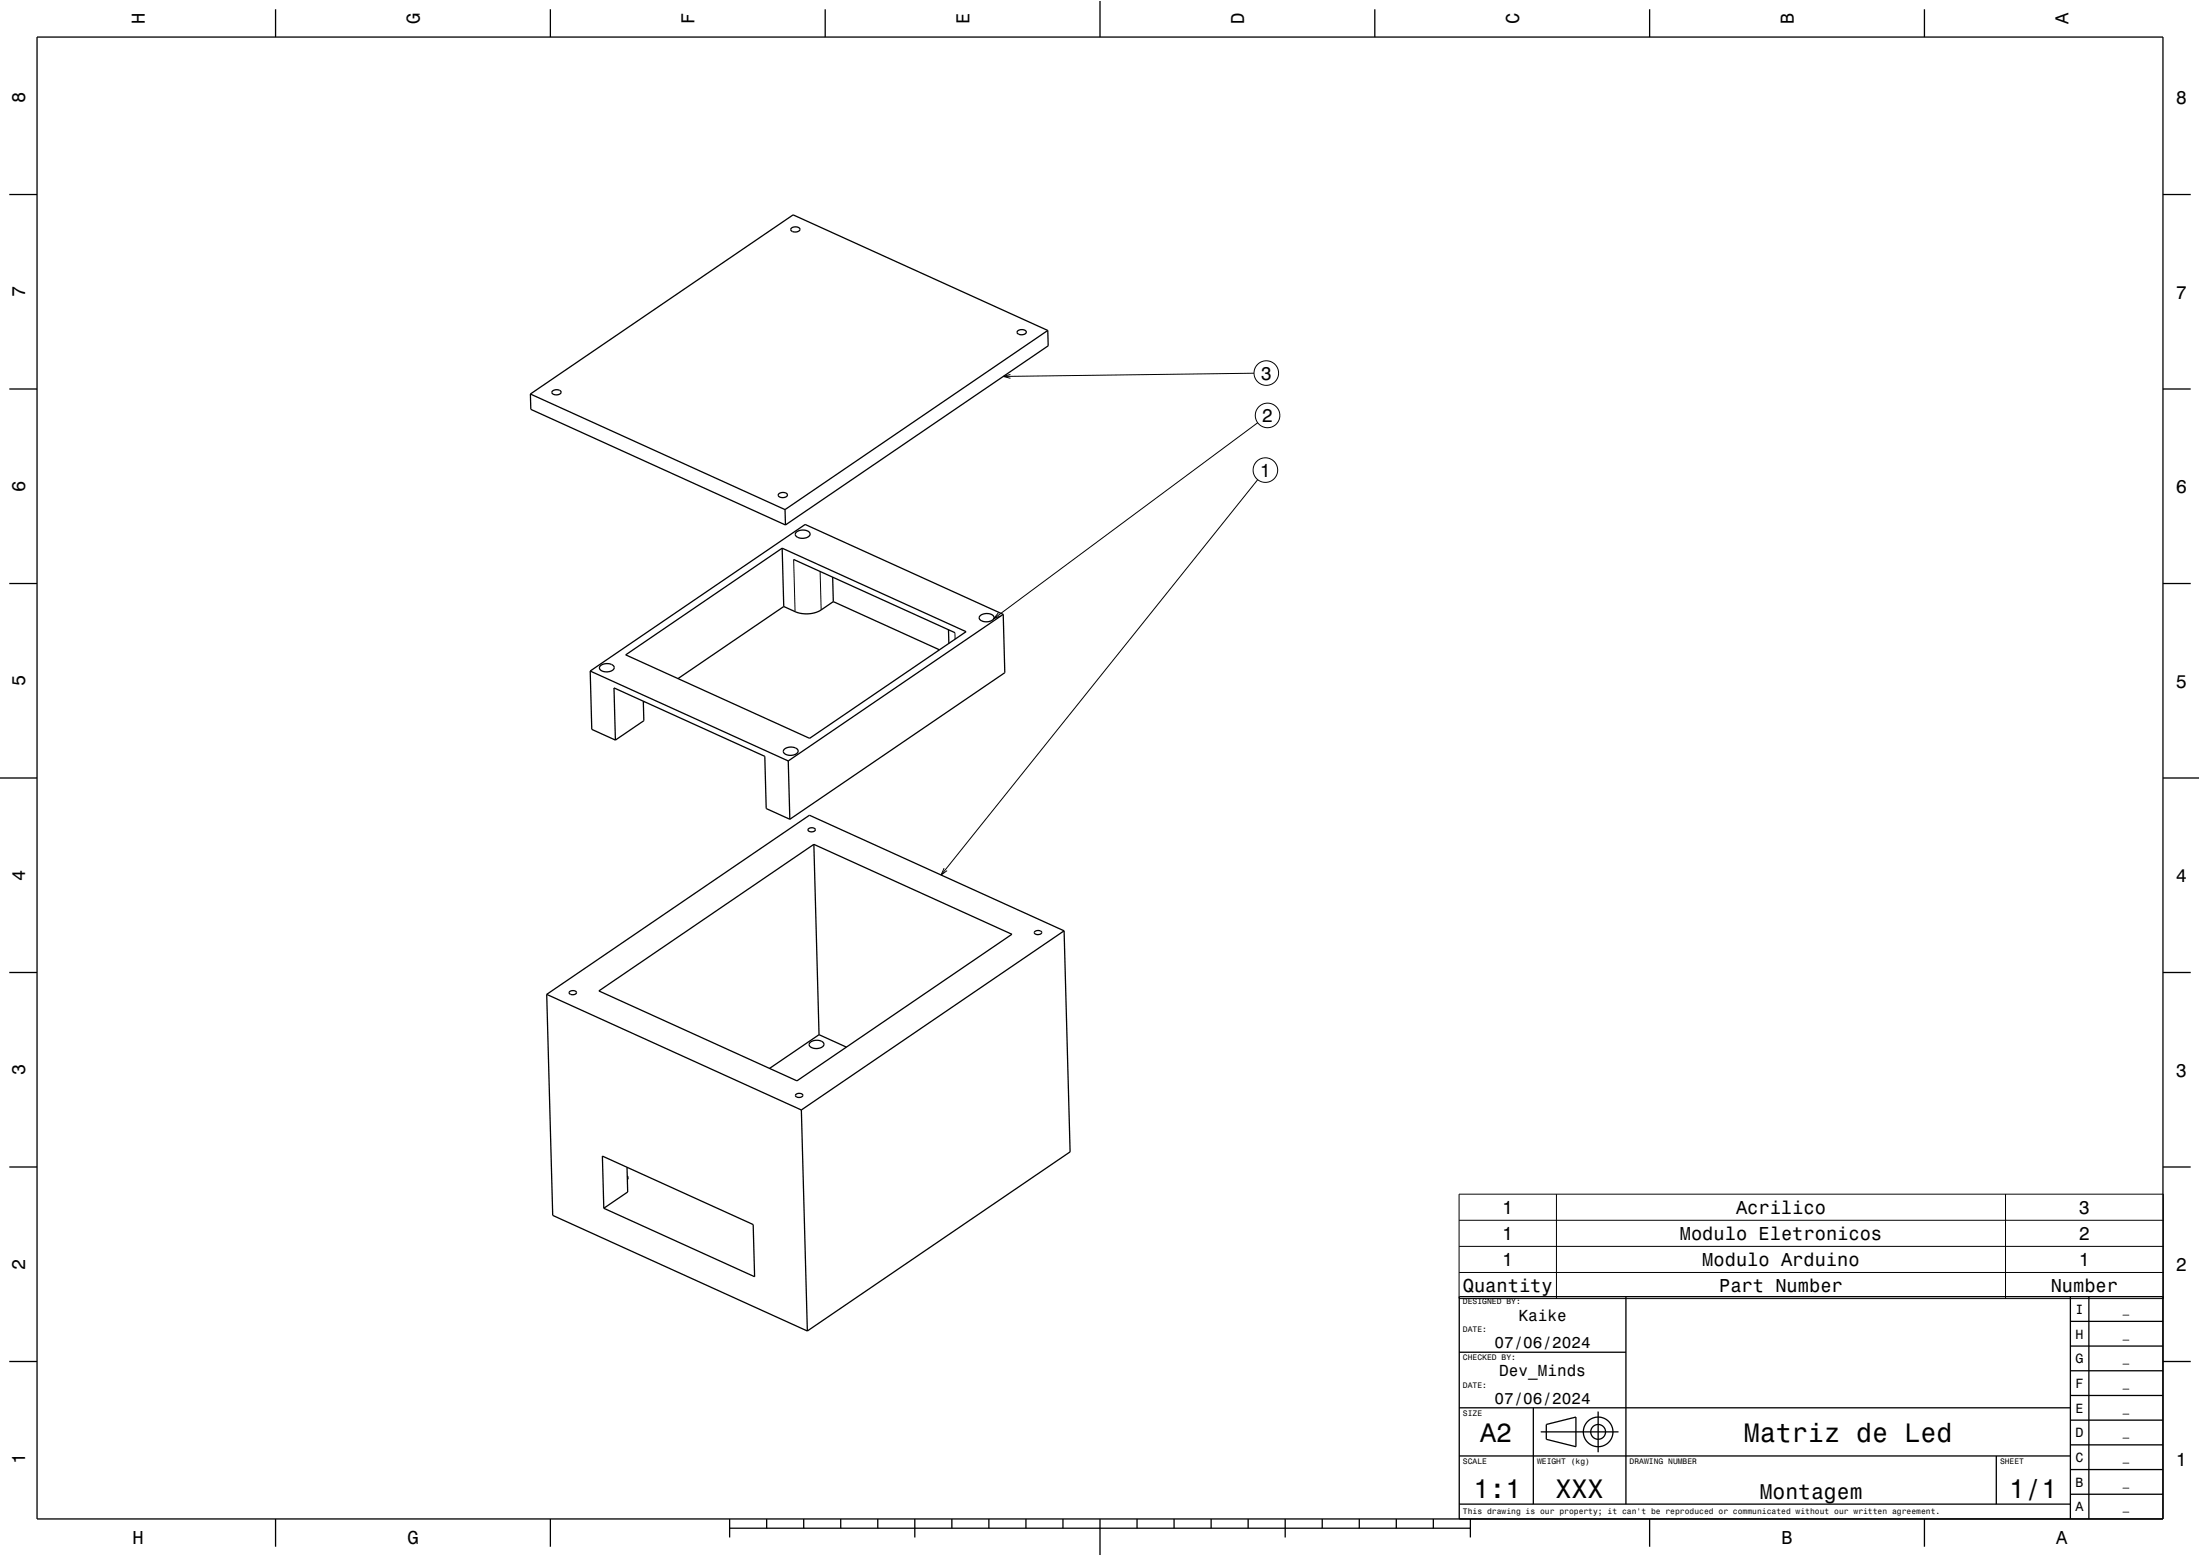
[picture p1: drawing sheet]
<svg xmlns="http://www.w3.org/2000/svg" width="594mm" height="420mm" viewBox="0 0 594 420" stroke-linecap="round" stroke-linejoin="round" font-family="sans-serif">
<g fill="none" stroke="#000" stroke-width=".35">
<path d="M10 10h574v400h-574zM74.4 2.5v7.5M148.6 2.5v7.5M222.8 2.5v7.5M297 0v10M371.2 2.5v7.5M445.4 2.5v7.5M519.6 2.5v7.5M2.5 52.5h7.5M584 52.5h7.5M213.7 61.6a1.47 1.47 0 0 1 2.3 .4 1.42 1.42 0 0 1-2.5-.1zM274.8 89.3a1.48 1.48 0 0 1 2.3 .4 1.42 1.42 0 0 1-2.5-.1z"/>
<path d="M282.9 89.2l.1 4.1-70.9 48.4M282.9 89.2l-68.8-31.2-70.9 48.4M282.9 89.2l-70.9 48.4M2.5 105h7.5M143.2 106.4l.1 4.1 68.8 31.2M143.2 106.4l68.8 31.2M149.1 105.6a1.46 1.46 0 0 1 2.4 .4 1.46 1.46 0 0 1-2.5-.1zM584 105h7.5M210.3 133.3a1.45 1.45 0 0 1 2.3 .4 1.46 1.46 0 0 1-2.5-.1zM212 137.6l.1 4.1M2.5 157.5h7.5M211.2 148l.4 15.7"/>
<path d="M214.3 151l43.5 19.8M215 143.7a2.63 2.63 0 0 1 3.7 .3 2.01 2.01 0 0 1-2.8 1.2l-1.1-.7-.1-.4zM224.8 155.8l.2 6.6M584 157.5h7.5M162.1 179.7a2.62 2.62 0 0 1 3.7 .3 2 2 0 0 1-2.8 1.3l-.2-.1a.89 .89 0 0 1-.8-.5 .89 .89 0 0 1 .1-1zM168.9 176.8l42.3-28.8 49.6 22.5-42.2 28.8zM211.6 163.7l-28.5 19.5M225 162.4l-3.3 2.2a8 8 0 0 1-7 .5l-3.1-1.4M225 162.4l28.7 13M256.1 170l.1 3.7M264.6 166.2a2.64 2.64 0 0 1 3.8 .3 2.02 2.02 0 0 1-2.9 1.2l-1.1-.6v-.5zM270.9 165.8l.4 15.8-58 39.5"/>
<path d="M270.9 165.8l-53.5-24.2-58 39.5M270.9 165.8l-58.1 39.6M159.4 181.1l53.4 24.3M159.4 181.1l.4 15.8 6.4 2.9M166.2 199.8l-.4-14.1 40.7 18.5 .4 14 6.4 2.9M173.7 189.3l.1 5.2-7.6 5.3M173.9 189.4l-.2 .2M0 210h10M211.8 202.2a2.63 2.63 0 0 1 3.7 .4 1.99 1.99 0 0 1-2.8 1.2l-.9-.4a.71 .71 0 0 1 0-1.2zM212.8 205.4l.5 15.7M584 210h10M218.3 223.7a1.12 1.12 0 0 1 1.8 .3 1.07 1.07 0 0 1-1 .6 1.07 1.07 0 0 1-.9-.8z"/>
<path d="M219.7 227.9l1.4 51.4M279.4 251.5a1.12 1.12 0 0 1 1.9 .3 1.07 1.07 0 0 1-1.1 .5 1.07 1.07 0 0 1-.9-.7zM287.3 251.3l-68.7-31.2-71 48.3M287.3 251.3l1.6 59.6-70.9 48.4M287.3 251.3l-70.9 48.3M2.5 262.5h7.5M147.6 268.4l1.6 59.7 68.8 31.2M147.6 268.4l68.8 31.2M153.7 267.7a1.09 1.09 0 0 1 1.9 .4 1.16 1.16 0 0 1-1.9-.2zM161.7 267.5l58-39.6 53.5 24.3-58 39.5zM221.1 279.3l-13.3 9.1M221.1 279.3l7.4 3.3"/>
<path d="M584 262.5h7.5M215 295.4a1.02 1.02 0 0 1 1.7 .4 1.16 1.16 0 0 1-1.9-.2zM216.4 299.6l1.6 59.7M218.7 281.4a2.62 2.62 0 0 1 3.7 .3 1.99 1.99 0 0 1-2.8 1.2h-.2a.89 .89 0 0 1-.8-.5 .89 .89 0 0 1 .1-1zM2.5 315h7.5M162.6 312.1l40.8 18.4 .3 14.1-40.7-18.5zM169.3 315.1l.2 6.6-6.5 4.4M169.4 317.4a.7 .7 0 0 1 0 1M584 315h7.5M439 350v56M559 356.7h25M559 350v60"/>
<path d="M564 350v60M584 350h-190v60M2.5 367.5h7.5M394 365h45M559 376.7h25M559 370h25M559 363.3h25M584 367.5h7.5M394 393h165M394 380h165M414 380v26M416 386.5h21"/>
<path d="M417.5 384.5l8-2v8l-8-2zM431.5 381v11M539 393v13M559 396.7h25M559 390h25M559 383.3h25M74.4 410v7.5M148.6 410v7.5M197 412.5h200M197 410v5M207 410v2.5M217 410v2.5"/>
<path d="M227 410v2.5M237 410v2.5M247 410v5M257 410v2.5M267 410v2.5M277 410v2.5M287 410v2.5M297 410v10M307 410v2.5M317 410v2.5M327 410v2.5M337 410v2.5"/>
<path d="M347 410v5M357 410v2.5M367 410v2.5M377 410v2.5M387 410v2.5M394 406h165M397 410v5M445.4 410v7.5M519.6 410v7.5M559 403.3h25"/>
<circle cx="431.5" cy="386.5" r="2"/>
<circle cx="431.5" cy="386.5" r="4"/>
</g>
<g fill="none" stroke="#000" stroke-width=".27">
<path d="M272.8 101.1l-1.9 .5 1.9 .5M338.6 100.7l-67.7 .9M339.6 114.1l-71.3 52.9M339.6 129.5l-85.5 106.7M214.3 151l.4 14.1M221.4 154.3l.3 10.3M257.8 170.8l.1 1.7M269.5 165.4l-1.2 1.6 1.9-.7M254.9 234.4l-.8 1.8 1.6-1.2M394 322.3h190.1v28.2h-190.1zM394 329.4h190.1M394 336.4h190.1"/>
<path d="M420.2 322.3v28.2M541.5 322.3v28.2M394 343.5h190.1"/>
<circle cx="341.9" cy="100.7" r="3.3"/>
<circle cx="342.2" cy="112.1" r="3.3"/>
<circle cx="341.7" cy="126.9" r="3.3"/>
</g>
<path d="M0 0h594v420h-594" fill="none" stroke="#fff" stroke-width=".27"/>
<g font-size="7.2">
<text x="399.7" y="389.3">A2</text>
<text x="470.8" y="389.1">Matriz de Led</text>
<text x="397.8" y="404.3">1:1</text>
<text x="420" y="404.3">XXX</text>
<text x="542.5" y="404.3">1/1</text>
</g>
<text font-size="5.8" x="475.1" y="404.6">Montagem</text>
<g font-size="5">
<text x="39.1" y="6.5" transform="rotate(-90 39.1 6.5)">H</text>
<text x="113.3" y="6.5" transform="rotate(-90 113.3 6.5)">G</text>
<text x="187.5" y="6.5" transform="rotate(-90 187.5 6.5)">F</text>
<text x="261.7" y="6.5" transform="rotate(-90 261.7 6.5)">E</text>
<text x="335.9" y="6.5" transform="rotate(-90 335.9 6.5)">D</text>
<text x="410.1" y="6.5" transform="rotate(-90 410.1 6.5)">C</text>
<text x="484.3" y="6.5" transform="rotate(-90 484.3 6.5)">B</text>
<text x="558.5" y="6.5" transform="rotate(-90 558.5 6.5)">A</text>
<text x="6.8" y="27.8" transform="rotate(-90 6.8 27.8)">8</text>
<text x="587.5" y="28.1">8</text>
<text x="6.8" y="80.3" transform="rotate(-90 6.8 80.3)">7</text>
<text x="587.5" y="80.6">7</text>
<text x="340.4" y="102.5">3</text>
<text x="340.7" y="113.9">2</text>
<text x="340.1" y="128.6">1</text>
<text x="6.8" y="132.8" transform="rotate(-90 6.8 132.8)">6</text>
<text x="587.5" y="133.1">6</text>
<text x="6.8" y="185.3" transform="rotate(-90 6.8 185.3)">5</text>
<text x="587.5" y="185.6">5</text>
<text x="6.8" y="237.8" transform="rotate(-90 6.8 237.8)">4</text>
<text x="587.5" y="238.1">4</text>
<text x="6.8" y="290.3" transform="rotate(-90 6.8 290.3)">3</text>
<text x="587.5" y="290.6">3</text>
<text x="405.6" y="327.7">1</text>
<text x="468.7" y="327.7">Acrilico</text>
<text x="561.3" y="327.7">3</text>
<text x="405.6" y="334.7">1</text>
<text x="453.5" y="334.7">Modulo Eletronicos</text>
<text x="561.3" y="334.7">2</text>
<text x="405.6" y="341.8">1</text>
<text x="459.6" y="341.8">Modulo Arduino</text>
<text x="561.3" y="341.8">1</text>
<text x="6.8" y="342.8" transform="rotate(-90 6.8 342.8)">2</text>
<text x="587.5" y="343.1">2</text>
<text x="394.9" y="348.8">Quantity</text>
<text x="464.2" y="348.8">Part Number</text>
<text x="553.7" y="348.8">Number</text>
<text x="6.8" y="395.3" transform="rotate(-90 6.8 395.3)">1</text>
<text x="587.5" y="395.6">1</text>
<text x="35.8" y="416.8">H</text>
<text x="110" y="416.8">G</text>
<text x="481" y="416.8">B</text>
<text x="555.2" y="416.8">A</text>
</g>
<g font-size="4.3">
<text x="410" y="356.5">Kaike</text>
<text x="403.5" y="364">07/06/2024</text>
<text x="404.8" y="371.5">Dev_Minds</text>
<text x="403.5" y="379">07/06/2024</text>
</g>
<g font-size="3.6">
<text x="560.4" y="354.6">I</text>
<text x="560.4" y="361.3">H</text>
<text x="560.4" y="368">G</text>
<text x="560.4" y="374.6">F</text>
<text x="560.4" y="381.3">E</text>
<text x="560.4" y="388">D</text>
<text x="560.4" y="394.6">C</text>
<text x="560.4" y="401.3">B</text>
<text x="560.4" y="408">A</text>
</g>
<g font-size="2.9">
<text x="573.1" y="354.4">_</text>
<text x="573.1" y="361.1">_</text>
<text x="573.1" y="367.7">_</text>
<text x="573.1" y="374.4">_</text>
<text x="573.1" y="381">_</text>
<text x="573.1" y="387.7">_</text>
<text x="573.1" y="394.4">_</text>
<text x="573.1" y="401.1">_</text>
<text x="573.1" y="407.7">_</text>
</g>
<g font-size="2.2">
<text x="395" y="352.1">DESIGNED BY:</text>
<text x="395" y="359.6">DATE:</text>
<text x="395" y="367.1">CHECKED BY:</text>
<text x="395" y="374.6">DATE:</text>
<text x="395" y="382.1">SIZE</text>
<text x="395" y="395.1">SCALE</text>
<text x="415" y="395.1">WEIGHT (kg)</text>
<text x="440" y="395.1">DRAWING NUMBER</text>
<text x="540" y="395.1">SHEET</text>
<text x="395" y="408.8">This drawing is our property; it can't be reproduced or communicated without our written agreement.</text>
</g>
</svg>
